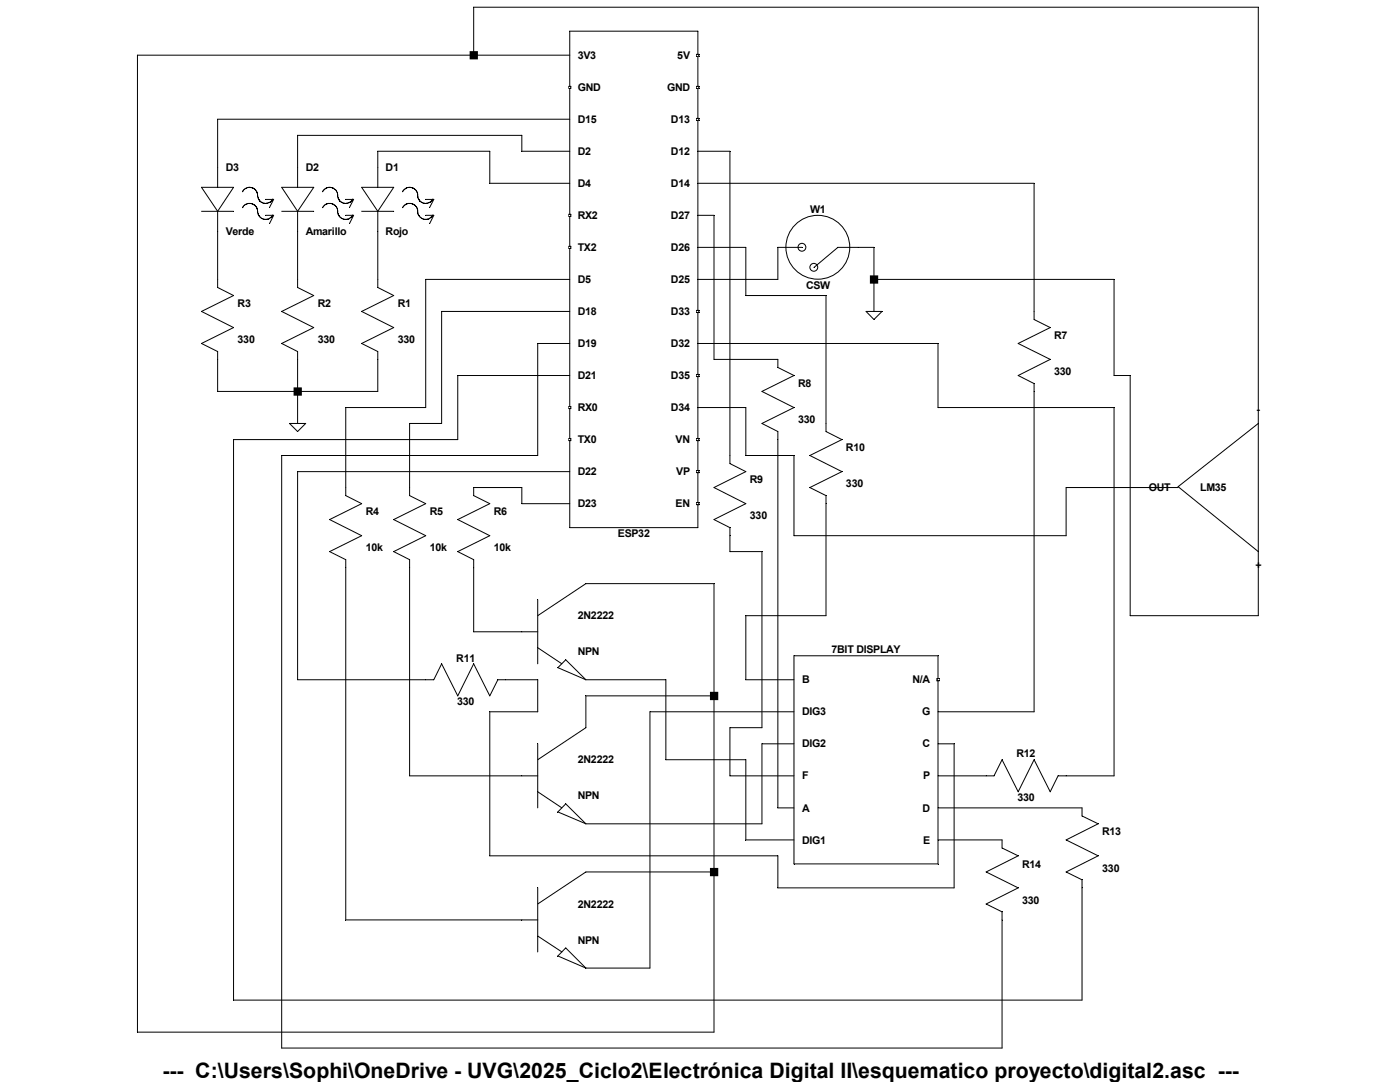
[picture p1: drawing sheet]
<svg xmlns="http://www.w3.org/2000/svg" width="279mm" height="216mm" viewBox="0 0 279 216" stroke-linecap="round" stroke-linejoin="round" font-family="sans-serif">
<path d="M113.5 17.2h.4v.4h-.4zM113.7 6.2h25.6v99.1h-25.6z" fill="none" stroke="#000" stroke-width=".2"/>
<path d="M113.5 42.8h.4v.4h-.4z" fill="none" stroke="#000" stroke-width=".2"/>
<path d="M113.5 49.1h.4v.5h-.4z" fill="none" stroke="#000" stroke-width=".2"/>
<path d="M113.5 81.1h.4v.4h-.4z" fill="none" stroke="#000" stroke-width=".2"/>
<path d="M113.5 87.5h.4v.4h-.4z" fill="none" stroke="#000" stroke-width=".2"/>
<path d="M139.1 10.8h.4v.4h-.4z" fill="none" stroke="#000" stroke-width=".2"/>
<path d="M139.1 17.2h.4v.4h-.4z" fill="none" stroke="#000" stroke-width=".2"/>
<path d="M139.1 23.6h.4v.4h-.4z" fill="none" stroke="#000" stroke-width=".2"/>
<path d="M139.1 61.9h.4v.5h-.4z" fill="none" stroke="#000" stroke-width=".2"/>
<path d="M139.1 74.7h.4v.4h-.4z" fill="none" stroke="#000" stroke-width=".2"/>
<path d="M139.1 87.5h.4v.4h-.4z" fill="none" stroke="#000" stroke-width=".2"/>
<path d="M139.1 93.9h.4v.4h-.4z" fill="none" stroke="#000" stroke-width=".2"/>
<path d="M139.1 100.3h.4v.4h-.4z" fill="none" stroke="#000" stroke-width=".2"/>
<g fill="none" stroke="#000" stroke-width=".2">
<path d="M40.2 37.4h6.4l-3.2 4.8zM43.4 33.4v4M48.4 38.3l.1-.2a1.61 1.61 0 0 1 1.9-.6 1.61 1.61 0 0 1 1 1.7l.2 .6 .4 .5 .9 .3 .9-.2 .6-.7M53 39.8h1.6l-.8 1.6M56.2 37.4h6.4l-3.2 4.8zM59.4 33.4v4M64.3 38.3a1.64 1.64 0 0 1 2.8-.2l.3 .5a1.64 1.64 0 0 0 1 1.9 1.64 1.64 0 0 0 2-.8M69 39.8h1.6l-.8 1.6M72.2 37.4h6.4l-3.2 4.8zM75.4 33.4v4M80.3 38.3l.2-.2a1.64 1.64 0 0 1 2-.6 1.64 1.64 0 0 1 .9 1.9 1.62 1.62 0 0 0 1.9 1.2l.5-.2 .6-.7M85 39.8h1.6l-.8 1.6"/>
<path d="M40.2 42.2h6.4M43.4 42.2v4M43.4 55.8v1.6l3.2 1.6-6.4 3.1 6.4 3.3-6.4 3.1 3.2 1.6v1.6M48.4 41.4h.1a1.48 1.48 0 0 1 1.5-.8l.5 .2a1.66 1.66 0 0 1 .9 1.4 1.6 1.6 0 0 0 1.9 1.5 1.68 1.68 0 0 0 1.1-.8M53 43h1.6l-.8 1.6M56.2 42.2h6.4M59.4 42.2v4M59.4 55.8v1.6l3.2 1.6-6.4 3.1 6.4 3.3-6.4 3.1 3.2 1.6v1.6M64.3 41.4h.1a1.48 1.48 0 0 1 1.1-.8 1.68 1.68 0 0 1 1.7 .8l.2 .4a1.64 1.64 0 0 0 1 1.9 1.64 1.64 0 0 0 2-.8M69 43h1.6l-.8 1.6M72.2 42.2h6.4M75.4 42.2v4"/>
<path d="M75.4 55.8v1.6l3.2 1.6-6.4 3.1 6.4 3.3-6.4 3.1 3.2 1.6v1.6M80.3 41.4l.6-.5a1.66 1.66 0 0 1 1.7-.1 1.66 1.66 0 0 1 .8 1.7l.3 .6a1.56 1.56 0 0 0 1.4 .7 1.63 1.63 0 0 0 1.3-.9M85 43h1.6l-.8 1.6M155.2 49.4h4.9M171.2 49.4h-4l-4.8 4M69 97.3v1.6l3.2 1.6-6.4 3.2 6.4 3.2-6.4 3.2 3.2 1.6v1.6M81.7 97.3v1.6l3.3 1.6-6.4 3.2 6.4 3.2-6.4 3.2 3.1 1.6v1.6M94.5 97.3v1.6l3.2 1.6-6.3 3.2 6.3 3.2-6.3 3.2 3.1 1.6v1.6M107.3 119.7v12.8M116.9 116.5l-9.6 6.4M104.1 126.1h3.2M107.3 129.2l4.8 3.3"/>
<path d="M111.3 133.2l1.6-1.5 4 3.9zM104.1 154.8h3.2M107.3 148.4v12.8M107.3 158l4.8 3.2M116.9 145.2l-9.6 6.4M107.3 177.2v12.7M112.9 160.4l4 4-5.6-2.4zM116.9 174l-9.6 6.4M104.1 183.6h3.2M107.3 186.8l4.8 3.1M112.9 189.1l4 4.1-5.6-2.4z"/>
<circle cx="160" cy="49.3" r=".78"/>
<circle cx="162.4" cy="53.3" r=".78"/>
<circle cx="163.2" cy="49.3" r="6.4"/>
</g>
<path d="M158.5 130.9h28.7v41.5h-28.7z" fill="#fff"/>
<path d="M158.5 130.9h28.7v41.5h-28.7zM187 135.4h.4v.4h-.4z" fill="none" stroke="#000" stroke-width=".2"/>
<g fill="none" stroke="#000" stroke-width=".2">
<path d="M94.5 11v-9.6h156.6v121.5h-25.5v-48h-3.3v-19.1h-47.9M113.7 11h-86.3v195h115.1v-89.5h-25.6M75.4 33.4v-3.2h22.3v6.4h16M113.7 23.8h-70.3v9.6M113.7 30.2h-9.6v-3.2h-44.7v6.4M139.3 36.6h67.1v27.2l3.2 1.6-6.4 3.1 6.4 3.2-6.4 3.2 3.2 1.6v65.5h-19.2M139.3 30.2h6.4v62.3l3.1 1.6-6.3 3.2 6.3 3.2-6.3 3.2 3.2 1.6v4.8h6.4v35.1h-6.4v9.6h12.8M43.4 46.2v9.6M59.4 46.2v9.6M75.4 46.2v9.6M113.7 55.8h-28.7v25.5h-16v16M139.3 43h3.2v28.7h12.7v1.6l3.3 1.6-6.4 3.2 6.4 3.2-6.4 3.2 3.1 1.6v75.1h3.3"/>
<path d="M139.3 49.4h9.5v9.6h16v27.1l3.2 1.6-6.4 3.2 6.4 3.2-6.4 3.2 3.2 1.6v24h-16v12.7h9.7M155.2 49.4v6.4h-15.9M171.2 49.4h3.2v12.7M43.4 71.7v6.4h32v-6.4M59.4 71.7v12.8M113.7 74.9h-22.3v12.8h-44.8v111.9h169.3v-24l-3.1-1.6 6.4-3.2-6.4-3.2 6.4-3.2-3.3-1.6v-1.6h-28.7M113.7 68.5h-6.4v22.4h-51.1v118.2h143.8v-27.2l-3.2-1.5 6.4-3.2-6.4-3.2 6.4-3.2-3.2-1.6v-1.6h-12.8M113.7 62.1h-25.6v22.4h-6.4v12.8M139.3 68.5h47.9v12.8h35.1v73.5h-11.1l-1.6 3.2-3.2-6.4-3.2 6.4-3.2-6.4-1.6 3.2h-11.2M172.8 62.1h3.2l-1.6 1.7zM57.8 84.5h3.2l-1.6 1.6zM94.5 97.3h9.6v3.2h9.6"/>
<path d="M113.7 94.1h-54.3v41.5h27.2l1.5-3.1 3.3 6.4 3.1-6.4 3.2 6.4 1.7-3.3h7.9v6.4h-9.6v28.8h57.5v6.4h35.2v-28.8h-3.2M139.3 81.3h9.5v9.6h9.7v16h54.3v-9.6h22.3M251.1 84.5l-16 12.6 16 13M69 113.3v70.3h35.1M81.7 113.3v41.5h22.4M94.5 113.3v12.8h9.6M116.9 135.6h16v16h15.9v16h9.7M142.5 138.9h-25.6v6.3M158.5 142h-28.8v51.2h-12.8M158.5 148.4h-6.4v16h-35.2M116.9 174h25.6"/>
</g>
<path d="M58.6 77.3h1.6v1.7h-1.6zM93.7 10.2h1.7v1.7h-1.7zM141.7 138h1.6v1.7h-1.6zM141.7 173.2h1.6v1.6h-1.6zM173.6 54.9h1.7v1.7h-1.7z" fill-rule="evenodd" fill="#000"/>
<text font-size="4.2" x="32.4" y="215.2">--- C:\Users\Sophi\OneDrive - UVG\2025_Ciclo2\Electrónica Digital II\esquematico proyecto\digital2.asc ---</text>
<g font-size="2.1">
<text x="115.3" y="11.7">3V3</text>
<text x="135.2" y="11.7">5V</text>
<text x="115.3" y="18.1">GND</text>
<text x="133.1" y="18.1">GND</text>
<text x="115.3" y="24.5">D15</text>
<text x="133.9" y="24.5">D13</text>
<text x="45" y="34.1">D3</text>
<text x="61" y="34.1">D2</text>
<text x="77" y="34.1">D1</text>
<text x="115.3" y="30.9">D2</text>
<text x="133.9" y="30.9">D12</text>
<text x="115.3" y="37.3">D4</text>
<text x="133.9" y="37.3">D14</text>
<text x="45" y="46.9">Verde</text>
<text x="61" y="46.9">Amarillo</text>
<text x="77" y="46.9">Rojo</text>
<text x="115.3" y="43.7">RX2</text>
<text x="133.9" y="43.7">D27</text>
<text x="161.7" y="42.5">W1</text>
<text x="115.3" y="50.1">TX2</text>
<text x="133.9" y="50.1">D26</text>
<text x="115.3" y="56.5">D5</text>
<text x="133.9" y="56.5">D25</text>
<text x="160.9" y="57.7">CSW</text>
<text x="47.4" y="61.3">R3</text>
<text x="63.4" y="61.3">R2</text>
<text x="79.4" y="61.3">R1</text>
<text x="115.3" y="62.9">D18</text>
<text x="133.9" y="62.9">D33</text>
<text x="47.4" y="68.5">330</text>
<text x="63.4" y="68.5">330</text>
<text x="79.4" y="68.5">330</text>
<text x="115.3" y="69.3">D19</text>
<text x="133.9" y="69.3">D32</text>
<text x="210.4" y="67.6">R7</text>
<text x="115.3" y="75.6">D21</text>
<text x="133.9" y="75.6">D35</text>
<text x="159.3" y="77.3">R8</text>
<text x="210.4" y="74.8">330</text>
<text x="115.3" y="82">RX0</text>
<text x="133.9" y="82">D34</text>
<text x="250.8" y="82.5">-</text>
<text x="115.3" y="88.4">TX0</text>
<text x="134.8" y="88.4">VN</text>
<text x="159.3" y="84.5">330</text>
<text x="115.3" y="94.8">D22</text>
<text x="135" y="94.8">VP</text>
<text x="168.8" y="90">R10</text>
<text x="115.3" y="101.2">D23</text>
<text x="134.8" y="101.2">EN</text>
<text x="149.6" y="96.4">R9</text>
<text x="168.8" y="97.2">330</text>
<text x="229.3" y="98">OUT</text>
<text x="239.5" y="98">LM35</text>
<text x="73" y="102.8">R4</text>
<text x="85.8" y="102.8">R5</text>
<text x="98.6" y="102.8">R6</text>
<text x="123.3" y="107.2">ESP32</text>
<text x="149.6" y="103.6">330</text>
<text x="73" y="110">10k</text>
<text x="85.8" y="110">10k</text>
<text x="98.6" y="110">10k</text>
<text x="250.5" y="113.6">+</text>
<text x="115.3" y="123.6">2N2222</text>
<text x="91.1" y="132">R11</text>
<text x="115.3" y="130.8">NPN</text>
<text x="165.9" y="130.4">7BIT DISPLAY</text>
<text x="160.1" y="136.4">B</text>
<text x="182.1" y="136.4">N/A</text>
<text x="91.2" y="140.8">330</text>
<text x="160.1" y="142.7">DIG3</text>
<text x="184" y="142.7">G</text>
<text x="160.1" y="149.1">DIG2</text>
<text x="184.1" y="149.1">C</text>
<text x="115.3" y="152.3">2N2222</text>
<text x="160.1" y="155.5">F</text>
<text x="184.2" y="155.5">P</text>
<text x="202.9" y="151.1">R12</text>
<text x="115.3" y="159.5">NPN</text>
<text x="160.1" y="161.9">A</text>
<text x="184.1" y="161.9">D</text>
<text x="203" y="159.9">330</text>
<text x="220" y="166.7">R13</text>
<text x="160.1" y="168.3">DIG1</text>
<text x="184.2" y="168.3">E</text>
<text x="204" y="173.1">R14</text>
<text x="220" y="173.9">330</text>
<text x="115.3" y="181.1">2N2222</text>
<text x="204" y="180.3">330</text>
<text x="115.3" y="188.3">NPN</text>
</g>
</svg>
